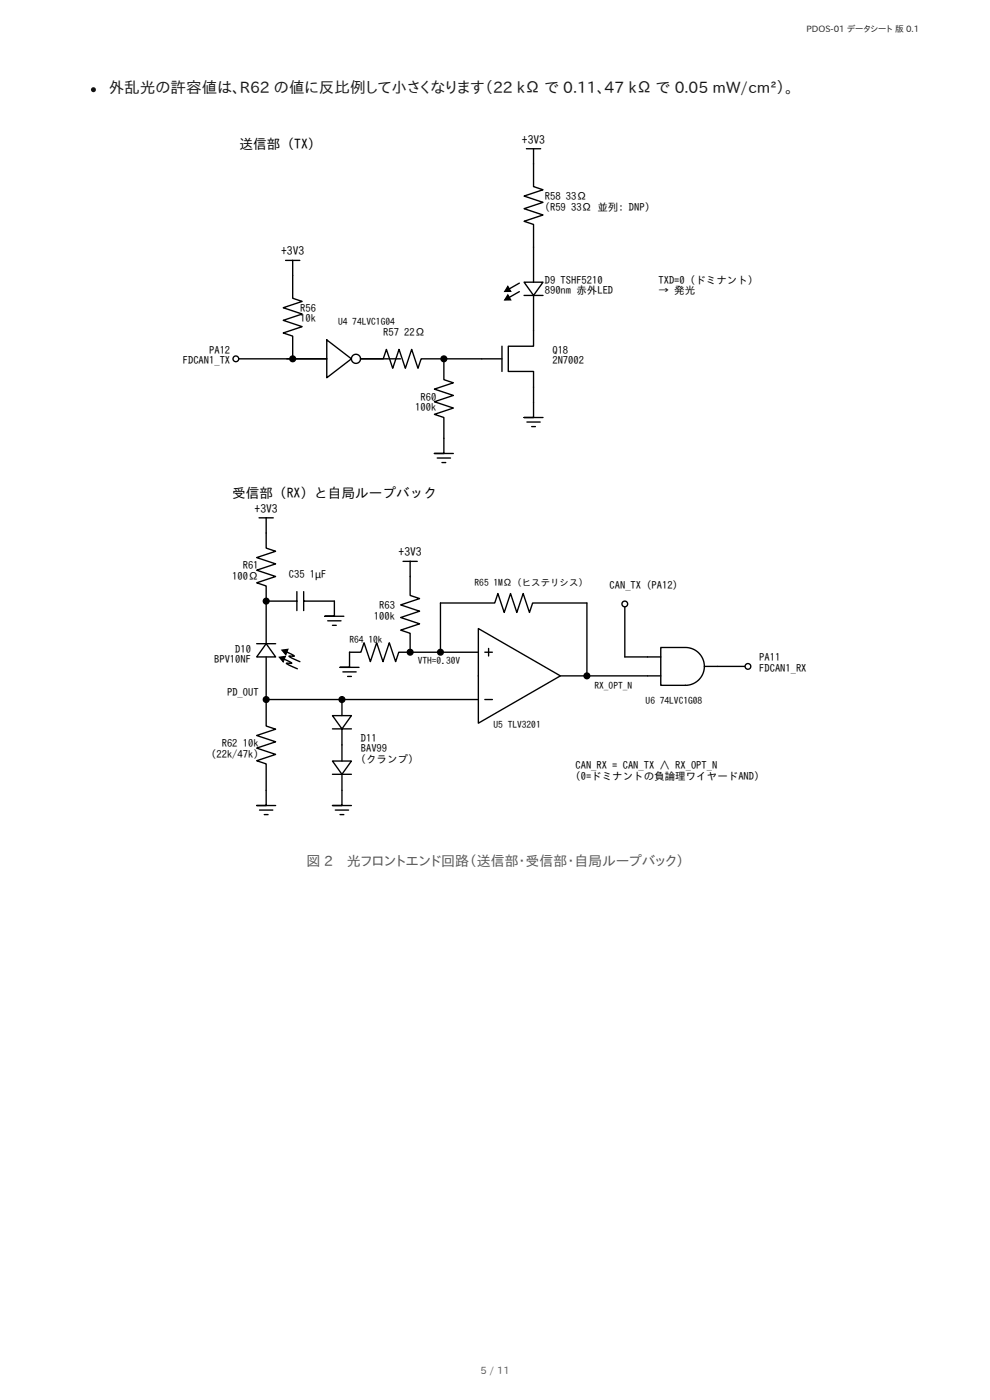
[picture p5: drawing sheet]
<svg xmlns="http://www.w3.org/2000/svg" width="210mm" height="297mm" viewBox="0 0 210 297" stroke-linecap="round" stroke-linejoin="round" font-family="sans-serif">
<circle cx="19.8" cy="19" r=".53" fill="#1a1a1a"/>
<g fill="none" stroke="#000" stroke-width=".29">
<path d="M111.8 31.6h3M113.3 31.6v8l2 .7-4 1.3 4 1.4-4 1.3 4 1.4-4 1.3 2 .7v12.2M60.6 55.3h3.1M62.2 55.3v8l2 .7-4.1 1.4 4.1 1.3-4.1 1.3 4.1 1.4-4.1 1.3 2.1 .7v4.8M111.3 59.9h4l-2 2.8zM50.1 76.2h12.1M60.9 76.2h8.5h-7.2M69.4 72.2l5.2 4-5.2 4zM85 76.2h-8.4h4.8l.7-2 1.3 4 1.3-4 1.4 4 1.3-4 1.4 4 .6-2h4.9M94.3 76.2v4.4l2 .7-4.1 1.3 4.1 1.4-4.1 1.3 4.1 1.4-4.1 1.3 2.1 .7v7.6h-2.1h4.1M94.3 76.2h12.3M106.6 73.5v5.4"/>
<path d="M110.3 61.9l-2.1 1.3M110.3 60.1l-2.1 1.2M111.3 62.7h4M113.3 62.7v10.8h-5.4v5.4h5.4v9.8h-2h4M92.8 97.3h2.9M93.9 98.2h.8M111.9 89.6h2.8M112.9 90.6h.8M55 110h3M56.5 110v6.4l2 .7-4 1.3 4 1.4-4 1.3 4 1.3-4 1.4 2 .7v3.2M85.6 119.2h3M87.1 119.2v7.3l2 .6-4 1.4 4 1.3-4 1.4 4 1.3-4 1.3 2 .7v4"/>
<path d="M54.5 136.7h4M56.5 136.7l2 2.8h-4zM56.5 127.7v9M56.5 139.5v9.1M56.5 127.7h6.5M59.6 139.7l2.2 1 .1 .2h-1.1l2.3 1.1M60 139.9l.4 .1M60.2 138.2l2.3 1.1-1.1 .1 .1 .1 2.2 1M60.5 138.3l.4 .2M63 125.7v4M64.5 127.7h6.5v3.2h-2h4M64.5 125.7v4"/>
<path d="M69.6 131.9h2.8M70.6 132.8h.8M87.1 138.5h14.5M87.1 138.5h-2.4l-.7 2-1.3-4-1.4 4-1.3-4-1.4 4-1.3-4-.7 2h-2.4v3.2h-2h4M93.5 138.5v-10.4h11.6l.6-2 1.4 4 1.3-4 1.4 4 1.3-4 1.3 4 .7-2h11.5v15.5M101.6 133.5l17.4 10.1-17.4 10zM103 138.5h1.6M103.8 137.7v1.6M132.7 128.3v11.2h7.6M140.3 137.5h5.2a4 4 0 0 1 4.1 4 4 4 0 0 1-4.1 4.1h-5.2zM56.5 148.6v5.6l2 .7-4 1.3 4 1.4-4 1.3 4 1.3-4 1.4 2 .6v8.9h-2h4M56.5 148.6h16.1"/>
<path d="M70.6 152h4l-2 2.8zM70.6 154.8h4M72.6 148.6h29M72.6 148.6v3.4M72.6 154.8v6.8M72.8 142.7h2.8M73.8 143.7h.8M103 148.6h1.6M119 143.6h5.6M124.6 143.6h15.7M149.6 141.5h9.2M55.1 172.1h2.8"/>
<path d="M56.1 173h.8M70.6 161.6h4l-2 2.9zM70.6 164.5h4M71.2 172.1h2.8M72.2 173h.8M72.6 164.5v6.6h-2h4"/>
<circle cx="75.6" cy="76.2" r=".97"/>
</g>
<path d="M107.8 62.6l.7 1.1h-1.4zM107.8 60.8l.7 1.1h-1.4zM59.3 139.6l1.3-.2-.5 1.2zM59.8 138.1l1.4-.2-.5 1.2z" fill="#000"/>
<path d="M107.8 62.6l.7 1.1h-1.4zM107.8 60.8l.7 1.1h-1.4zM59.3 139.6l1.3-.2-.5 1.2zM59.8 138.1l1.4-.2-.5 1.2z" fill="none" stroke="#000" stroke-width=".22"/>
<circle cx="50.1" cy="76.2" r=".6" fill="#fff"/>
<g fill="none" stroke="#000" stroke-width=".29">
<circle cx="50.1" cy="76.2" r=".6"/>
<circle cx="62.2" cy="76.2" r=".6"/>
<circle cx="94.3" cy="76.2" r=".6"/>
<circle cx="56.5" cy="127.7" r=".6"/>
<circle cx="87.1" cy="138.5" r=".6"/>
<circle cx="93.5" cy="138.5" r=".6"/>
<circle cx="56.5" cy="148.6" r=".6"/>
<circle cx="72.6" cy="148.6" r=".6"/>
<circle cx="124.6" cy="143.6" r=".6"/>
</g>
<g fill="#000">
<circle cx="62.2" cy="76.2" r=".6"/>
<circle cx="94.3" cy="76.2" r=".6"/>
<circle cx="56.5" cy="127.7" r=".6"/>
<circle cx="87.1" cy="138.5" r=".6"/>
<circle cx="93.5" cy="138.5" r=".6"/>
<circle cx="56.5" cy="148.6" r=".6"/>
<circle cx="72.6" cy="148.6" r=".6"/>
<circle cx="124.6" cy="143.6" r=".6"/>
</g>
<circle cx="132.7" cy="128.3" r=".6" fill="#fff"/>
<circle cx="132.7" cy="128.3" r=".6" fill="none" stroke="#000" stroke-width=".29"/>
<circle cx="158.8" cy="141.5" r=".6" fill="#fff"/>
<circle cx="158.8" cy="141.5" r=".6" fill="none" stroke="#000" stroke-width=".29"/>
<text font-size="3.3" fill="#1a1a1a" x="23.1" y="19.8">外乱光の許容値は、R62 の値に反比例して小さくなります（22 kΩ で 0.11、47 kΩ で 0.05 mW/cm²）。</text>
<g font-size="3" fill="#555">
<text x="65.1" y="183.9">図 2</text>
<text x="73.6" y="183.9">光フロントエンド回路（送信部・受信部・自局ループバック）</text>
</g>
<g font-size="2.9">
<text x="50.9" y="31.7">送信部 (TX)</text>
<text x="49.3" y="105.7">受信部 (RX) と自局ループバック</text>
</g>
<g font-size="2.5">
<text x="110.8" y="30.5">+3V3</text>
<text x="59.7" y="54.2">+3V3</text>
<text x="54.1" y="108.9">+3V3</text>
<text x="84.6" y="118.2">+3V3</text>
</g>
<g font-size="2.2">
<text x="115.7" y="42.5">R58</text>
<text x="115.7" y="44.8">(R59</text>
<text x="120.2" y="42.5">33Ω</text>
<text x="121.3" y="44.8">33Ω 並列: DNP)</text>
<text x="115.7" y="60.2">D9 TSHF5210</text>
<text x="115.7" y="62.4">890nm 赤外LED</text>
<text x="139.8" y="60.2">TXD=0 (ドミナント)</text>
<text x="139.8" y="62.4">→ 発光</text>
<text x="63.8" y="66.2">R56</text>
<text x="63.8" y="68.5">10k</text>
<text x="81.4" y="71.4">R57</text>
<text x="85.8" y="71.4">22Ω</text>
<text x="38.8" y="77.3">FDCAN1_TX</text>
<text x="44.4" y="75.1">PA12</text>
<text x="117.3" y="75.1">Q18</text>
<text x="117.3" y="77.3">2N7002</text>
<text x="88.2" y="87.4">100k</text>
<text x="89.3" y="85.1">R60</text>
<text x="49.3" y="123.1">100Ω</text>
<text x="51.6" y="120.9">R61</text>
<text x="61.3" y="122.8">C35</text>
<text x="65.8" y="122.8">1µF</text>
<text x="129.5" y="125">CAN_TX (PA12)</text>
<text x="79.4" y="131.6">100k</text>
<text x="80.5" y="129.4">R63</text>
<text x="45.5" y="140.8">BPV10NF</text>
<text x="50" y="138.6">D10</text>
<text x="161.2" y="140.4">PA11</text>
<text x="161.2" y="142.6">FDCAN1_RX</text>
<text x="48.2" y="147.8">PD_OUT</text>
<text x="44.9" y="160.9">(22k/47k)</text>
<text x="47.1" y="158.7">R62</text>
<text x="51.6" y="158.7">10k</text>
<text x="76.6" y="157.6">D11</text>
<text x="76.6" y="159.8">BAV99</text>
<text x="76.6" y="162.1">(クランプ)</text>
<text x="122.2" y="163.3">CAN_RX = CAN_TX ∧ RX_OPT_N</text>
<text x="122.2" y="165.6">(0=ドミナントの負論理ワイヤードAND)</text>
</g>
<text font-size="2.1" fill="#555" x="102" y="291.8">5 / 11</text>
<g font-size="2">
<text x="71.8" y="69">U4</text>
<text x="74.8" y="69">74LVC1G04</text>
<text x="100.8" y="124.4">R65</text>
<text x="104.8" y="124.4">1MΩ (ヒステリシス)</text>
<text x="74.2" y="136.5">R64</text>
<text x="78.2" y="136.5">10k</text>
<text x="88.7" y="140.9">VTH≈0.30V</text>
<text x="126.2" y="146.4">RX_OPT_N</text>
<text x="137.1" y="149.6">U6</text>
<text x="140.1" y="149.6">74LVC1G08</text>
<text x="104.8" y="154.6">U5 TLV3201</text>
</g>
<text font-size="1.9" fill="#222" x="171.3" y="6.9">PDOS-01 データシート 版 0.1</text>
</svg>
